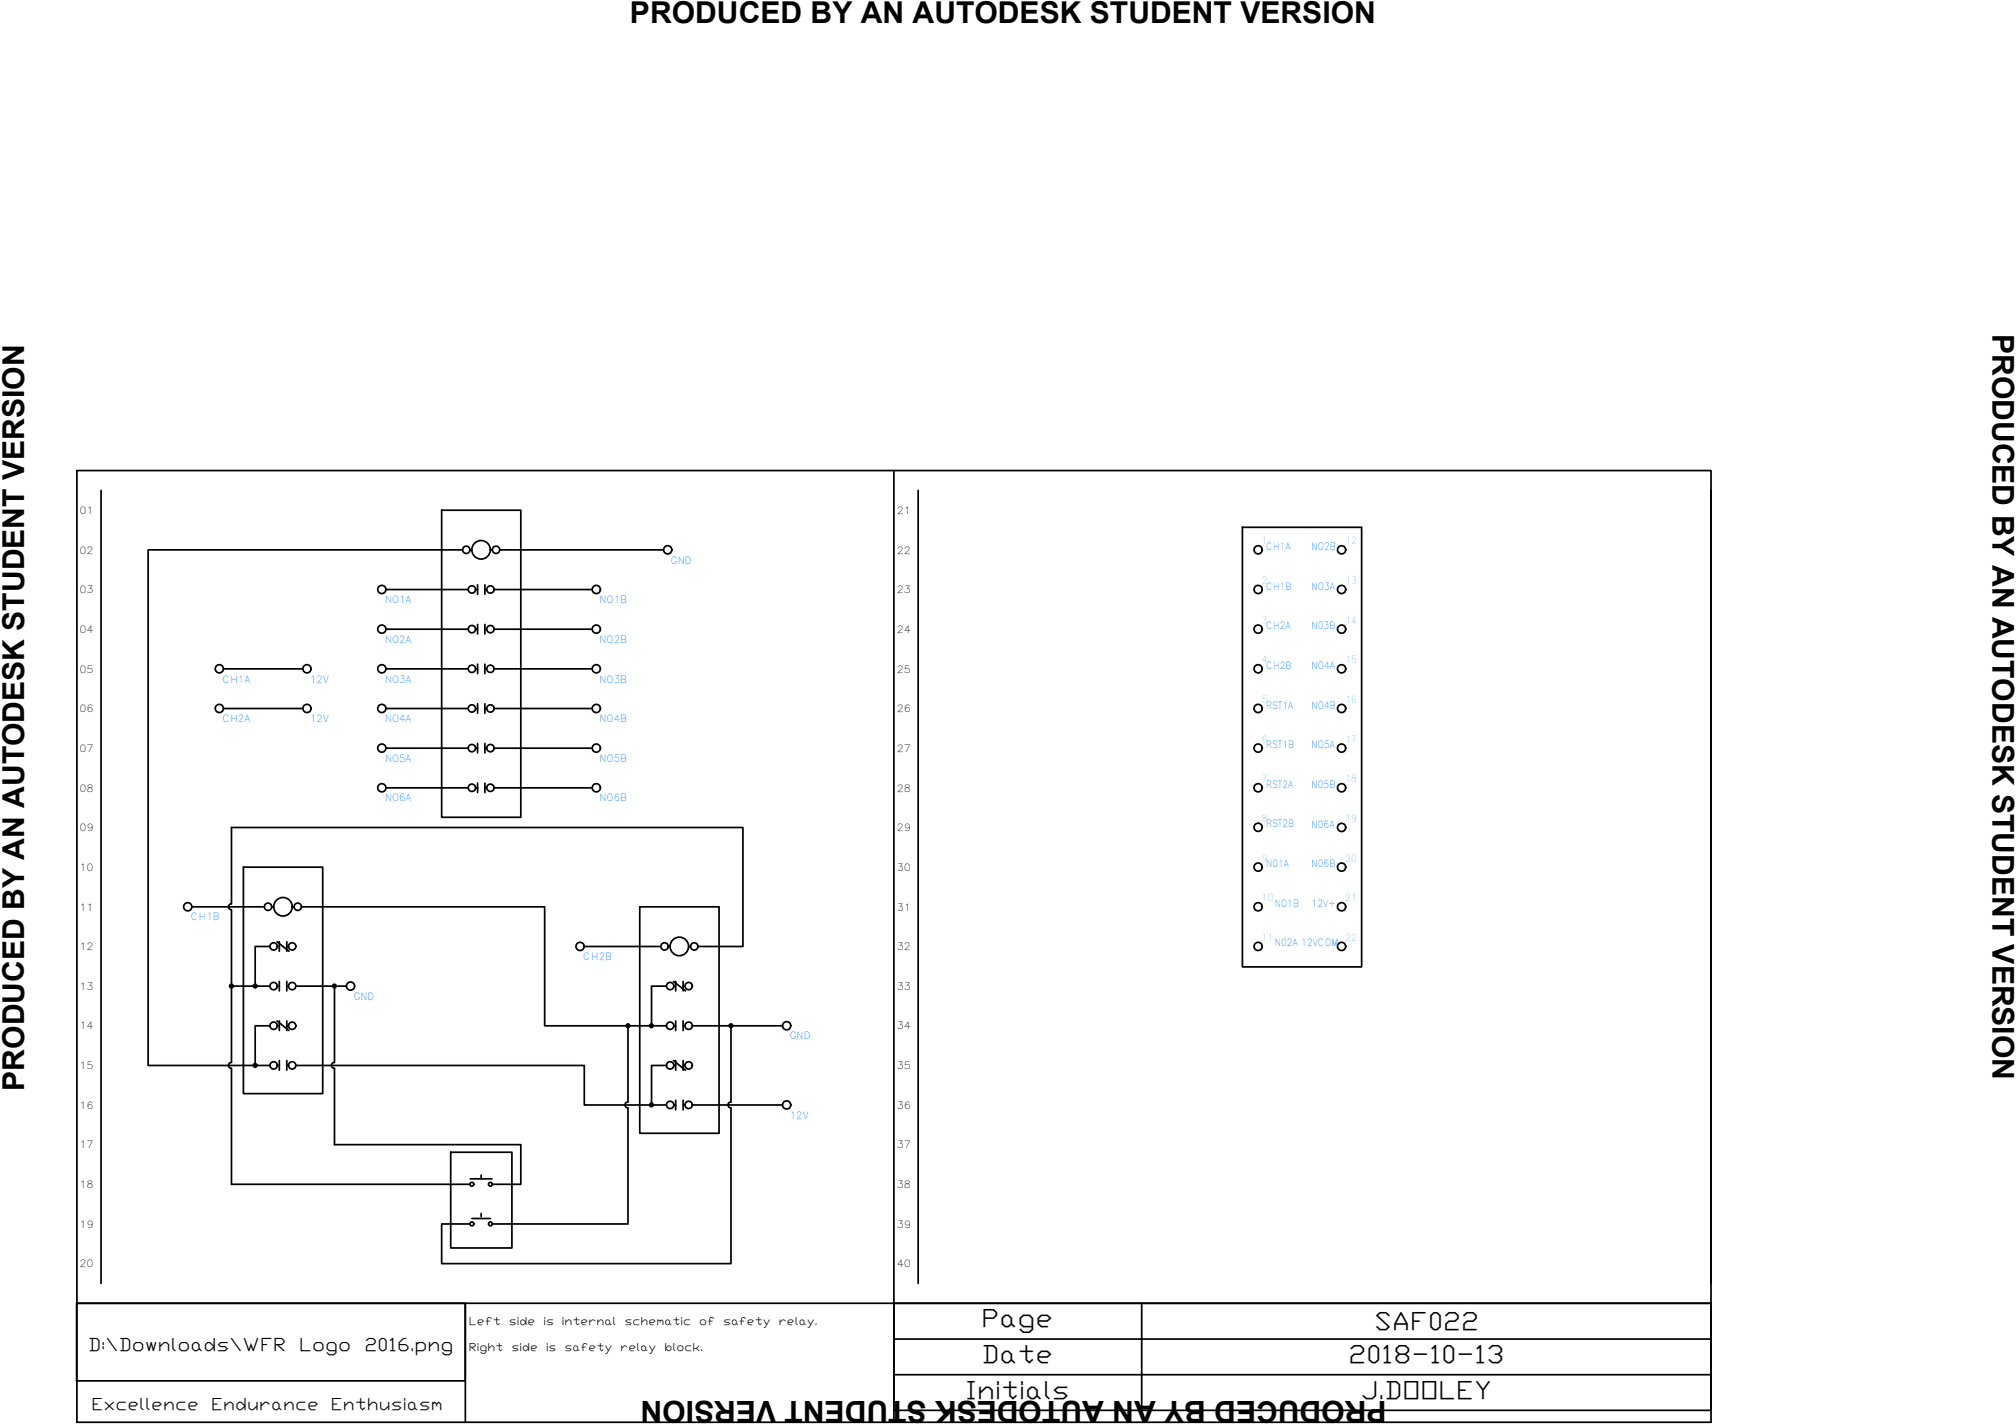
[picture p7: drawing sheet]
<svg xmlns="http://www.w3.org/2000/svg" width="297mm" height="210mm" viewBox="0 0 297 210" stroke-linecap="round" stroke-linejoin="round" font-family="sans-serif">
<g fill="none" stroke="#000" stroke-width=".25">
<path d="M11.3 69.3h240.8v140.2h-240.8zM14.9 72.2v116.9M65.1 75.2h11.6v45.2h-11.6zM131.7 69.3v140.2M135.3 72.2v116.9M183.1 77.7h17.5v64.7h-17.5zM252.1 72.2v116.9M32.9 98.5h11.7M56.9 98.5h12.1M56.9 86.8h12.1M56.9 92.7h12.1M68.2 81h-46.4v75.9h15.5"/>
<path d="M69.3 81h.2M70.1 98.5h.3M70.1 86.8h.3M70.1 92.7h.3M70.4 86.1v1.4M70.4 92v1.4M70.4 97.8v1.4M71.4 86.1v1.4M71.4 92v1.4M71.4 97.8v1.4M71.4 98.5h.3M71.4 86.8h.3"/>
<path d="M71.4 92.7h.3M72.3 81h.2M72.8 98.5h14.5M72.8 86.8h14.5M72.8 92.7h14.5M73.6 81h24.2M32.9 104.4h11.7M56.9 104.4h12.1M56.9 110.2h12.1M56.9 116h12.1M70.1 104.4h.3M70.1 110.2h.3"/>
<path d="M70.1 116h.3M70.4 103.7v1.4M70.4 109.5v1.4M70.4 115.4v1.3M71.4 103.7v1.4M71.4 109.5v1.4M71.4 115.4v1.3M71.4 104.4h.3M71.4 110.2h.3M71.4 116h.3M72.8 104.4h14.5M72.8 110.2h14.5"/>
<path d="M72.8 116h14.5M28.3 133.6h10.7M35.9 127.7h11.6v33.4h-11.6zM39.8 139.4h-2.2v5.9h2.2M40.1 133.6h.2M40.8 138.7l1.8 1.4M40.9 139.4h.3M41.2 138.7v1.4M42.3 139.4h.2M42.3 138.7v1.4M43.1 133.6h.2M44.4 133.6h35.8v17.5h15.8"/>
<path d="M86.1 139.4h11.3M94.3 133.6h11.6v33.3h-11.6zM98.5 139.4h.2M101.5 139.4h.3M102.9 139.4h6.6v-17.5h-75.4v11.2a.43 .43 0 0 0-.4 .5 .43 .43 0 0 0 .4 .4v11.3h3.5M34.1 145.3v11.2a.43 .43 0 0 0-.4 .4 .43 .43 0 0 0 .4 .5v17h35.2M39.8 151.1h-2.2v5.8h2.2M40.8 150.4l1.8 1.4M40.9 145.3h.3M40.9 151.1h.3M40.9 156.9h.3M41.2 144.6v1.4"/>
<path d="M41.2 150.4v1.4M41.2 156.2v1.4M42.3 144.6v1.4M42.3 150.4v1.4M42.3 156.2v1.4M42.3 145.3h.2M42.3 151.1h.2M42.3 156.9h.2M43.6 156.9h42.5v5.9h9.9M43.6 145.3h7.4M49.3 145.3v11.2a.43 .43 0 0 0-.5 .4 .43 .43 0 0 0 .5 .5v11.2h27.4v5.8h-4.2M92.5 151.1v11.2a.43 .43 0 0 0-.4 .5 .43 .43 0 0 0 .4 .4"/>
<path d="M98.2 145.3h-2.2v5.8h2.2M98.2 156.9h-2.2v5.9h2.2M99.2 144.6l1.8 1.4M99.2 156.2l1.8 1.4M99.3 145.3h.3M99.3 151.1h.3M99.3 156.9h.3M99.6 144.6v1.4M99.6 150.4v1.4M99.6 156.2v1.4M100.7 145.3h.2M100.7 151.1h.2"/>
<path d="M100.7 156.9h.2M100.7 144.6v1.4M100.7 150.4v1.4M100.7 156.2v1.4M102 151.1h13.3M107.7 151.1v11.2a.43 .43 0 0 0-.4 .5 .43 .43 0 0 0 .4 .4M66.4 169.7h9v14.1h-9zM69.3 173.6h3.2M69.5 179.5h2.8M70.9 173.1v.5M70.9 178.7v.5M92.5 163.2v17.1h-20"/>
<path d="M99.3 162.8h.3M99.6 162.1v1.4M100.7 162.1v1.4M100.7 162.8h.2M102 162.8h13.3M107.7 163.2v22.9h-42.6v-5.8h4.2M11.3 192h57.2v11.4h-57.2zM11.3 192h240.8v15.7h-120.4v-15.7M68.6 192v17.5M131.7 197.2h120.4M168.2 192v15.7M131.7 202.5h120.4"/>
<circle cx="32.3" cy="98.5" r=".6"/>
<circle cx="45.2" cy="98.5" r=".6"/>
<circle cx="56.3" cy="86.8" r=".6"/>
<circle cx="56.3" cy="92.7" r=".6"/>
<circle cx="56.3" cy="98.5" r=".6"/>
<circle cx="68.7" cy="81" r=".54"/>
<circle cx="69.5" cy="86.8" r=".54"/>
<circle cx="69.5" cy="98.5" r=".54"/>
<circle cx="69.5" cy="92.7" r=".54"/>
<circle cx="70.9" cy="81" r="1.37"/>
<circle cx="72.3" cy="98.5" r=".54"/>
<circle cx="72.3" cy="86.8" r=".54"/>
<circle cx="72.3" cy="92.7" r=".54"/>
<circle cx="73.1" cy="81" r=".54"/>
<circle cx="87.9" cy="98.5" r=".6"/>
<circle cx="87.9" cy="86.8" r=".6"/>
<circle cx="87.9" cy="92.7" r=".6"/>
<circle cx="98.4" cy="81" r=".6"/>
<circle cx="185.4" cy="81" r=".6"/>
<circle cx="185.4" cy="86.8" r=".6"/>
<circle cx="185.4" cy="98.5" r=".6"/>
<circle cx="185.4" cy="92.7" r=".6"/>
<circle cx="197.7" cy="98.5" r=".6"/>
<circle cx="197.7" cy="86.8" r=".6"/>
<circle cx="197.7" cy="81" r=".6"/>
<circle cx="197.7" cy="92.7" r=".6"/>
<circle cx="32.3" cy="104.4" r=".6"/>
<circle cx="45.2" cy="104.4" r=".6"/>
<circle cx="56.3" cy="110.2" r=".6"/>
<circle cx="56.3" cy="116" r=".6"/>
<circle cx="56.3" cy="104.4" r=".6"/>
<circle cx="69.5" cy="110.2" r=".54"/>
<circle cx="69.5" cy="116" r=".54"/>
<circle cx="69.5" cy="104.4" r=".54"/>
<circle cx="72.3" cy="116" r=".54"/>
<circle cx="72.3" cy="104.4" r=".54"/>
<circle cx="72.3" cy="110.2" r=".54"/>
<circle cx="87.9" cy="110.2" r=".6"/>
<circle cx="87.9" cy="116" r=".6"/>
<circle cx="87.9" cy="104.4" r=".6"/>
<circle cx="185.4" cy="110.2" r=".6"/>
<circle cx="185.4" cy="104.4" r=".6"/>
<circle cx="185.4" cy="116" r=".6"/>
<circle cx="197.7" cy="116" r=".6"/>
<circle cx="197.7" cy="104.4" r=".6"/>
<circle cx="197.7" cy="110.2" r=".6"/>
<circle cx="27.7" cy="133.6" r=".6"/>
<circle cx="39.5" cy="133.6" r=".54"/>
<circle cx="40.3" cy="139.4" r=".54"/>
<circle cx="41.7" cy="133.6" r="1.37"/>
<circle cx="43" cy="139.4" r=".54"/>
<circle cx="43.9" cy="133.6" r=".54"/>
<circle cx="85.5" cy="139.4" r=".6"/>
<circle cx="97.9" cy="139.4" r=".54"/>
<circle cx="100.1" cy="139.4" r="1.37"/>
<circle cx="102.3" cy="139.4" r=".54"/>
<circle cx="185.4" cy="139.4" r=".6"/>
<circle cx="185.4" cy="127.7" r=".6"/>
<circle cx="185.4" cy="121.9" r=".6"/>
<circle cx="185.4" cy="133.6" r=".6"/>
<circle cx="197.7" cy="127.7" r=".6"/>
<circle cx="197.7" cy="133.6" r=".6"/>
<circle cx="197.7" cy="139.4" r=".6"/>
<circle cx="197.7" cy="121.9" r=".6"/>
<circle cx="34.1" cy="145.2" r=".26"/>
<circle cx="34.1" cy="145.2" r=".16"/>
<circle cx="34.1" cy="145.2" r=".07"/>
<circle cx="37.6" cy="156.9" r=".26"/>
<circle cx="37.6" cy="145.2" r=".26"/>
<circle cx="37.6" cy="145.2" r=".16"/>
<circle cx="37.6" cy="156.9" r=".16"/>
<circle cx="37.6" cy="145.2" r=".07"/>
<circle cx="37.6" cy="156.9" r=".07"/>
<circle cx="40.3" cy="145.2" r=".54"/>
<circle cx="40.3" cy="156.9" r=".54"/>
<circle cx="40.3" cy="151.1" r=".54"/>
<circle cx="43" cy="145.2" r=".54"/>
<circle cx="43" cy="156.9" r=".54"/>
<circle cx="43" cy="151.1" r=".54"/>
<circle cx="49.3" cy="145.2" r=".26"/>
<circle cx="49.3" cy="145.2" r=".16"/>
<circle cx="49.3" cy="145.2" r=".07"/>
<circle cx="51.6" cy="145.2" r=".6"/>
<circle cx="92.5" cy="151.1" r=".26"/>
<circle cx="92.5" cy="151.1" r=".16"/>
<circle cx="92.5" cy="151.1" r=".07"/>
<circle cx="96" cy="151.1" r=".26"/>
<circle cx="96" cy="151.1" r=".16"/>
<circle cx="96" cy="151.1" r=".07"/>
<circle cx="98.7" cy="156.9" r=".54"/>
<circle cx="98.7" cy="151.1" r=".54"/>
<circle cx="98.7" cy="145.2" r=".54"/>
<circle cx="101.5" cy="145.2" r=".54"/>
<circle cx="101.5" cy="151.1" r=".54"/>
<circle cx="101.5" cy="156.9" r=".54"/>
<circle cx="107.7" cy="151.1" r=".26"/>
<circle cx="107.7" cy="151.1" r=".16"/>
<circle cx="107.7" cy="151.1" r=".07"/>
<circle cx="115.9" cy="151.1" r=".6"/>
<circle cx="69.5" cy="174.4" r=".29"/>
<circle cx="72.3" cy="174.4" r=".29"/>
<circle cx="96" cy="162.8" r=".26"/>
<circle cx="96" cy="162.8" r=".16"/>
<circle cx="96" cy="162.8" r=".07"/>
<circle cx="98.7" cy="162.8" r=".54"/>
<circle cx="101.5" cy="162.8" r=".54"/>
<circle cx="115.9" cy="162.8" r=".6"/>
<circle cx="69.5" cy="180.3" r=".29"/>
<circle cx="72.3" cy="180.3" r=".29"/>
</g>
<g font-size="4.4">
<text x="92.8" y="3.4">PRODUCED BY AN AUTODESK STUDENT VERSION</text>
<text x="293.6" y="49.2" transform="rotate(90 293.6 49.2)">PRODUCED BY AN AUTODESK STUDENT VERSION</text>
<text x="3.5" y="160.6" transform="rotate(-90 3.5 160.6)">PRODUCED BY AN AUTODESK STUDENT VERSION</text>
<text x="204.3" y="206.4" transform="rotate(180 204.3 206.4)">PRODUCED BY AN AUTODESK STUDENT VERSION</text>
</g>
<g font-size="3.7">
<text x="144.6" y="195.5">Page</text>
<text x="202.5" y="195.9">SAF022</text>
<text x="144.6" y="200.8">Date</text>
<text x="198.7" y="200.8">2018-10-13</text>
<text x="142.2" y="206">Initials</text>
<text x="200.5" y="206.1">J.DOOLEY</text>
</g>
<g font-size="2.7">
<text x="13" y="199">D:\Downloads\WFR</text>
<text x="44.1" y="199">Logo</text>
<text x="53.7" y="199">2016.png</text>
</g>
<g font-size="2.5">
<text x="13.5" y="207.7">Excellence</text>
<text x="31.1" y="207.7">Endurance</text>
<text x="48.8" y="207.7">Enthusiasm</text>
</g>
<g font-size="1.6">
<text x="69.1" y="195.1">Left</text>
<text x="75" y="195.1">side</text>
<text x="80.1" y="195.1">is</text>
<text x="82.8" y="195.1">internal</text>
<text x="92" y="195.1">schematic</text>
<text x="103" y="195.1">of</text>
<text x="106.5" y="195.1">safety</text>
<text x="114.8" y="195.1">relay.</text>
<text x="69.1" y="199">Right</text>
<text x="75.3" y="199">side</text>
<text x="80.4" y="199">is</text>
<text x="83.2" y="199">safety</text>
<text x="91.4" y="199">relay</text>
<text x="97.9" y="199">block.</text>
</g>
<g font-size="1.5">
<text x="11.7" y="75.7">01</text>
<text x="132.1" y="75.7">21</text>
<text x="11.7" y="81.5">02</text>
<text x="132.1" y="81.5">22</text>
<text x="11.7" y="87.4">03</text>
<text x="132.1" y="87.4">23</text>
<text x="11.7" y="93.2">04</text>
<text x="132.1" y="93.2">24</text>
<text x="11.7" y="99.1">05</text>
<text x="132.1" y="99.1">25</text>
<text x="11.7" y="104.9">06</text>
<text x="132.1" y="104.9">26</text>
<text x="11.7" y="110.8">07</text>
<text x="132.1" y="110.8">27</text>
<text x="11.7" y="116.6">08</text>
<text x="132.1" y="116.6">28</text>
<text x="11.7" y="122.4">09</text>
<text x="132.1" y="122.4">29</text>
<text x="11.7" y="128.3">10</text>
<text x="132.1" y="128.3">30</text>
<text x="11.7" y="134.1">11</text>
<text x="132.1" y="134.1">31</text>
<text x="11.7" y="140">12</text>
<text x="132.1" y="140">32</text>
<text x="11.7" y="145.8">13</text>
<text x="132.1" y="145.8">33</text>
<text x="11.7" y="151.6">14</text>
<text x="132.1" y="151.6">34</text>
<text x="11.7" y="157.5">15</text>
<text x="132.1" y="157.5">35</text>
<text x="11.7" y="163.3">16</text>
<text x="132.1" y="163.3">36</text>
<text x="11.7" y="169.2">17</text>
<text x="132.1" y="169.2">37</text>
<text x="11.7" y="175">18</text>
<text x="132.1" y="175">38</text>
<text x="11.7" y="180.8">19</text>
<text x="132.1" y="180.8">39</text>
<text x="11.7" y="186.7">20</text>
<text x="132.1" y="186.7">40</text>
</g>
<g font-size="1.5" fill="#007fff">
<text x="98.9" y="83">GND</text>
<text x="186.5" y="81">CH1A</text>
<text x="193.3" y="81">NO2B</text>
<text x="56.7" y="88.9">NO1A</text>
<text x="88.3" y="88.9">NO1B</text>
<text x="186.5" y="86.8">CH1B</text>
<text x="193.3" y="86.8">NO3A</text>
<text x="56.7" y="94.7">NO2A</text>
<text x="88.3" y="94.7">NO2B</text>
<text x="186.5" y="92.7">CH2A</text>
<text x="193.3" y="92.7">N03B</text>
<text x="32.8" y="100.5">CH1A</text>
<text x="45.7" y="100.5">12V</text>
<text x="56.7" y="100.5">NO3A</text>
<text x="88.3" y="100.5">NO3B</text>
<text x="186.5" y="98.5">CH2B</text>
<text x="193.3" y="98.5">NO4A</text>
<text x="32.8" y="106.4">CH2A</text>
<text x="45.7" y="106.4">12V</text>
<text x="56.7" y="106.4">NO4A</text>
<text x="88.3" y="106.4">NO4B</text>
<text x="186.5" y="104.4">RST1A</text>
<text x="193.3" y="104.4">NO4B</text>
<text x="56.7" y="112.2">NO5A</text>
<text x="88.3" y="112.2">NO5B</text>
<text x="186.5" y="110.2">RST1B</text>
<text x="193.3" y="110.2">NO5A</text>
<text x="56.7" y="118.1">NO6A</text>
<text x="88.3" y="118.1">NO6B</text>
<text x="186.5" y="116">RST2A</text>
<text x="193.3" y="116">N05B</text>
<text x="186.5" y="121.9">RST2B</text>
<text x="193.3" y="121.9">N06A</text>
<text x="186.5" y="127.7">N01A</text>
<text x="193.3" y="127.7">N06B</text>
<text x="28.1" y="135.6">CH1B</text>
<text x="187.8" y="133.6">NO1B</text>
<text x="193.3" y="133.6">12V+</text>
<text x="85.9" y="141.4">CH2B</text>
<text x="187.8" y="139.4">N02A 12VCOM</text>
<text x="52.1" y="147.2">GND</text>
<text x="116.4" y="153.1">GND</text>
<text x="116.4" y="164.8">12V</text>
</g>
<g font-size="1.5" fill="#6eddc1">
<text x="185.9" y="80.2">1</text>
<text x="198.2" y="80.2">12</text>
<text x="185.9" y="86">2</text>
<text x="198.2" y="86">13</text>
<text x="185.9" y="91.9">3</text>
<text x="198.2" y="91.9">14</text>
<text x="185.9" y="97.7">4</text>
<text x="198.2" y="97.7">15</text>
<text x="185.9" y="103.5">5</text>
<text x="198.2" y="103.5">16</text>
<text x="185.9" y="109.4">6</text>
<text x="198.2" y="109.4">17</text>
<text x="185.9" y="115.2">7</text>
<text x="198.2" y="115.2">18</text>
<text x="185.9" y="121">8</text>
<text x="198.2" y="121.1">19</text>
<text x="185.9" y="126.9">9</text>
<text x="198.2" y="126.9">20</text>
<text x="185.9" y="132.8">10</text>
<text x="198.2" y="132.8">21</text>
<text x="185.9" y="138.6">11</text>
<text x="198.2" y="138.6">22</text>
</g>
</svg>
